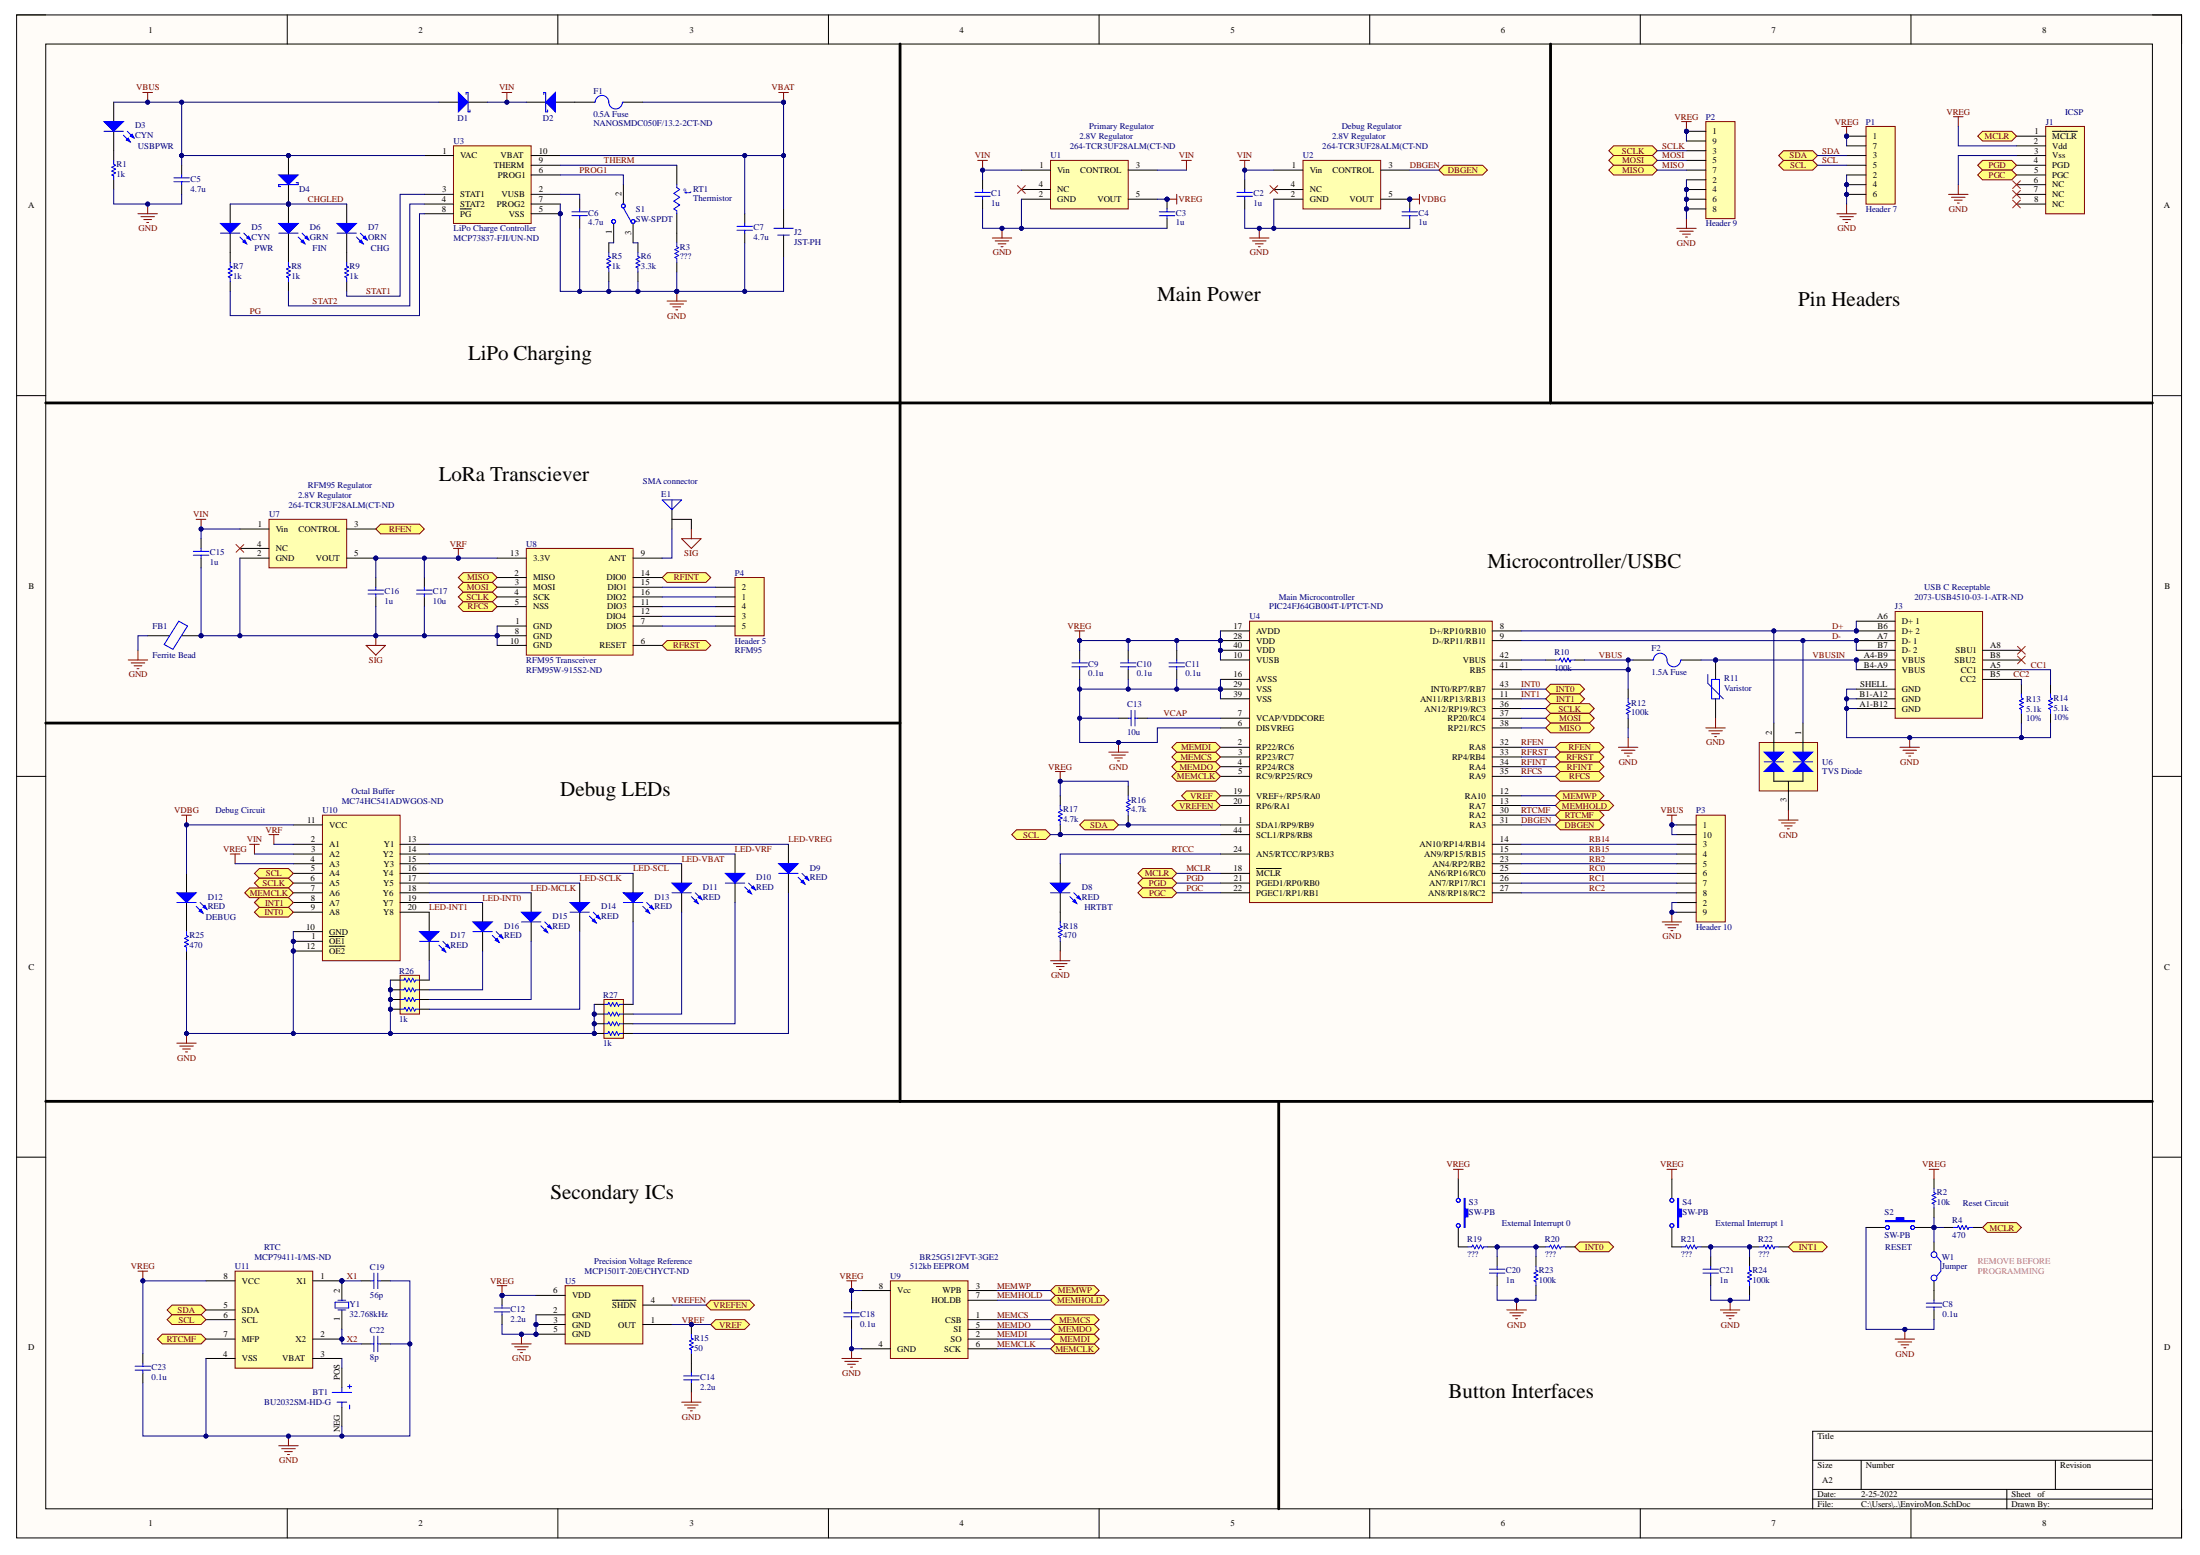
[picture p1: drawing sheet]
# Altium project EnviroMon.PrjPcb
2 sheets, 97 parts. Net scope: flat (ports and power ports of the same name join across sheets).
Board file: EnviroMon.PcbDoc
Sheets:
  EnviroMon.SchDoc
  enviromon-blockdiagram.SchDoc

## Sheet EnviroMon.SchDoc: Sensor Backplane
size A2; Author: Edward Kneller; DrawnBy: Edward Kneller; Revision: rev01; SheetNumber: 1; SheetTotal: 2

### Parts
BT1  BU2032SM-HD-G  [BAT_BU2032SM-HD-G]
C1  value 1u  [0805]  (hidden comment: Cap)
C2  value 1u  [0805]  (hidden comment: Cap)
C3  value 1u  [0805]  (hidden comment: Cap)
C4  value 1u  [0805]  (hidden comment: Cap)
C5  value 4.7u  [0805]  (hidden comment: Cap)
C6  value 4.7u  [0805]  (hidden comment: Cap)
C7  value 4.7u  [0805]  (hidden comment: Cap)
C8  value 0.1u  [0805]  (hidden comment: Cap)
C9  value 0.1u  [0805]  (hidden comment: Cap)
C10  value 0.1u  [0805]  (hidden comment: Cap)
C11  value 0.1u  [0805]  (hidden comment: Cap)
C12  value 2.2u  [0805]  (hidden comment: Cap)
C13  value 10u  [0805]  (hidden comment: Cap)
C14  value 2.2u  [0805]  (hidden comment: Cap)
C15  value 1u  [0805]  (hidden comment: Cap)
C16  value 1u  [0805]  (hidden comment: Cap)
C17  value 10u  [0805]  (hidden comment: Cap)
C18  value 0.1u  [0805]  (hidden comment: Cap)
C19  value 56p  [0805]  (hidden comment: Cap)
C20  value 1n  [0805]  (hidden comment: Cap)
C21  value 1n  [0805]  (hidden comment: Cap)
C22  value 8p  [0805]  (hidden comment: Cap)
C23  value 0.1u  [0805]  (hidden comment: Cap)
D1  Schottky Diode  [DIODE SOD323]  (value not drawn)
D2  Schottky Diode  [DIODE SOD323]  (value not drawn)
D3  CYN  [LED PLCC2]
D4  Schottky Diode  [DIODE SOD323]  (value not drawn)
D5  CYN  [LED PLCC2]
D6  GRN  [LED PLCC2]
D7  ORN  [LED PLCC2]
D8  RED  [LED PLCC2]
D9  RED  [LED PLCC2]
D10  RED  [LED PLCC2]
D11  RED  [LED PLCC2]
D12  RED  [LED PLCC2]
D13  RED  [LED PLCC2]
D14  RED  [LED PLCC2]
D15  RED  [LED PLCC2]
D16  RED  [LED PLCC2]
D17  RED  [LED PLCC2]
E1  SMA connector  [SMA]
F1  0.5A Fuse  Supplier Part Number 1: NANOSMDC050F/13.2-2CT-ND  [1206]
F2  1.5A Fuse  [1206]
FB1  Ferrite Bead  [1206]
J1  ICSP  [HDR1X6]
J2  JST-PH  [JST-PH]
J3  USB C Receptable  Supplier Part Number 1: 2073-USB4510-03-1-ATR-ND  [USB4510-03-1-A]
P1  Header 7  [HDR1X7]
P2  Header 9  [HDR1X9]
P3  Header 10  [HDR1X10]
P4  Header 5  [HDR1X5]
R1  value 1k  [0805]  (hidden comment: Res1)
R2  value 10k  [0805]  (hidden comment: Res1)
R3  value ???  [0805]  (hidden comment: Res1)
R4  value 470  [0805]  (hidden comment: Res1)
R5  value 1k  [0805]  (hidden comment: Res1)
R6  value 3.3k  [0805]  (hidden comment: Res1)
R7  value 1k  [0805]  (hidden comment: Res1)
R8  value 1k  [0805]  (hidden comment: Res1)
R9  value 1k  [0805]  (hidden comment: Res1)
R10  value 100k  [0805]  (hidden comment: Res1)
R11  Varistor  [0603]
R12  value 100k  [0805]  (hidden comment: Res1)
R13  value 5.1k  Tolerance: 10%  [0805]  (hidden comment: Res1)
R14  value 5.1k  Tolerance: 10%  [0805]  (hidden comment: Res1)
R15  value 50  [0805]  (hidden comment: Res1)
R16  value 4.7k  [0805]  (hidden comment: Res1)
R17  value 4.7k  [0805]  (hidden comment: Res1)
R18  value 470  [0805]  (hidden comment: Res1)
R19  value ???  [0805]  (hidden comment: Res1)
R20  value ???  [0805]  (hidden comment: Res1)
R21  value ???  [0805]  (hidden comment: Res1)
R22  value ???  [0805]  (hidden comment: Res1)
R23  value 100k  [0805]  (hidden comment: Res1)
R24  value 100k  [0805]  (hidden comment: Res1)
R25  value 470  [0805]  (hidden comment: Res1)
R26  value 1k  [1206 ARRAY]  (hidden comment: Res1)
R27  value 1k  [1206 ARRAY]  (hidden comment: Res1)
RT1  Thermistor  [HDR1X2]
S1  SW-SPDT  [HDR1X3]
S2  SW-PB  [SM KT SWITCH]
S3  SW-PB  [SM KT SWITCH]
S4  SW-PB  [SM KT SWITCH]
U1  2.8V Regulator  Supplier Part Number 1: 264-TCR3UF28ALM(CT-ND  [REGULATOR SOT25(3?)]
U2  2.8V Regulator  Supplier Part Number 1: 264-TCR3UF28ALM(CT-ND  [REGULATOR SOT25(3?)]
U3  LiPo Charge Controller  Supplier Part Number 1: MCP73837-FJI/UN-ND  [LIPO MSOP]
U4  Main Microcontroller  Supplier Part Number 1: PIC24FJ64GB004T-I/PTCT-ND  [PIC24FJ64GB004T-I/PT]
U5  Precision Voltage Reference  Supplier Part Number 1: MCP1501T-20E/CHYCT-ND  [VREF SOT23-6]
U6  TVS Diode  [TVS SOT23-3]
U7  2.8V Regulator  Supplier Part Number 1: 264-TCR3UF28ALM(CT-ND  [REGULATOR SOT25(3?)]
U8  RFM95 Transceiver  Supplier Part Number 1: RFM95W-915S2-ND  [RFM95]
U9  512kb EEPROM  [EEPROM 8TSSOP]
U10  Octal Buffer  Supplier Part Number 1: MC74HC541ADWGOS-ND  [OCTAL BUFFER SOIC]
U11  RTC  Supplier Part Number 1: MCP79411-I/MS-ND  [RTC 8MSOP]
W1  Jumper  [HDR1X2]
Y1  32.768kHz  [CRYSTAL]

### Ports
DBGEN (bidir), INT0 (bidir), INT1 (bidir), MCLR (bidir), MEMCLK (bidir), MEMCS (bidir), MEMDI (bidir), MEMDO (bidir), MEMHOLD (bidir), MEMWP (bidir), MISO (bidir), MOSI (bidir), PGC (bidir), PGD (bidir), RFCS (bidir), RFEN (bidir), RFINT (bidir), RFRST (bidir), RTCMF (bidir), SCL (bidir), SCLK (bidir), SDA (bidir), VREF (bidir), VREFEN (bidir)

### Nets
GND: BT1.NEG C1.1 C2.1 C3.1 C4.1 C5.1 C6.1 C7.1 C8.1 C9.2 C10.2 C11.1 C12.2 C13.1 C14.2 C18.1 C19.1 C20.2 C21.2 C22.1 C23.1 FB1.1 J1.3(Vss) J2.2(-) J3.A1-B12(GND) J3.B1-A12(GND) J3.SHELL(GND) P1.2 P1.4 P1.6 P2.2 P2.4 P2.6 P2.8 P3.2 P3.9 R1.2 R3.1 R5.2 R6.2 R11.2 R12.2 R13.2 R14.1 R18.1 R23.2 R24.2 R25.1 R26.1 R26.2 R26.3 R26.4 R27.1 R27.2 R27.3 R27.4 S2.1-2 U1.2(GND) U2.2(GND) U3.5(VSS) U3.7(PROG2) U4.6(DISVREG) U4.16(AVSS) U4.29(VSS) U4.39(VSS) U5.2(GND) U5.3(GND) U5.5(GND) U6.3(GND) U9.4(GND) U10.1(~{OE1}) U10.10(GND) U10.12(~{OE2}) U11.4(VSS)
SIG: C15.1 C16.1 C17.1 E1.GND FB1.2 U7.2(GND) U8.1(GND) U8.8(GND) U8.10(GND)
VBAT: C7.2 F1.1 J2.1(+) U3.10(VBAT)
VBUS: C5.2 D1.2(A) D3.1(A) D4.2(A) F2.1 P3.1 P3.10 R10.2 R12.1 U3.1(VAC) U4.41(RB5)
VDBG: C4.2 D12.1(A) U2.5(VOUT) U10.11(VCC)
VIN: C1.2 C2.2 C15.2 D1.1(K) D2.1(K) U1.1(Vin) U1.3(CONTROL) U2.1(Vin) U7.1(Vin) U10.3(A2)
VREG: C3.2 C9.1 C10.1 C11.2 C12.1 C18.2 C23.2 J1.2(Vdd) P1.1 P1.7 P2.1 P2.9 R2.2 R16.1 R17.1 S3.1-2 S4.1-2 U1.5(VOUT) U4.10(VUSB) U4.17(AVDD) U4.28(VDD) U4.40(VDD) U5.6(VDD) U9.8(Vcc) U10.4(A3) U11.8(VCC)
VRF: C16.2 C17.2 U7.5(VOUT) U8.13(3.3V) U10.2(A1)
CC1: J3.A5(CC1) R14.2
CC2: J3.B5(CC2) R13.1
CHGLED: D4.1(K) D5.1(A) D6.1(A) D7.1(A)
D+: J3.A6(D+_1) J3.B6(D+_2) U4.8(D+/RP10/RB10) U6.2
D-: J3.A7(D-_1) J3.B7(D-_2) U4.9(D-/RP11/RB11) U6.1
DBGEN: U2.3(CONTROL) U4.31(RA3) ; port DBGEN
INT0: R20.2 U4.43(INT0/RP7/RB7) U10.9(A8) ; port INT0
INT1: R22.1 U4.11(AN11/RP13/RB13) U10.8(A7) ; port INT1
LED-INT0: D16.1(A) U10.19(Y7)
LED-INT1: D17.1(A) U10.20(Y8)
LED-MCLK: D15.1(A) U10.18(Y6)
LED-SCL: D13.1(A) U10.16(Y4)
LED-SCLK: D14.1(A) U10.17(Y5)
LED-VBAT: D11.1(A) U10.15(Y3)
LED-VREG: D9.1(A) U10.13(Y1)
LED-VRF: D10.1(A) U10.14(Y2)
MCLR: J1.1(~{MCLR}) R4.1 U4.18(~{MCLR}) ; port MCLR
MEMCLK: U4.5(RC9/RP25/RC9) U9.6(SCK) U10.7(A6) ; port MEMCLK
MEMCS: U4.3(RP23/RC7) U9.1(CSB) ; port MEMCS
MEMDI: U4.2(RP22/RC6) U9.2(SO) ; port MEMDI
MEMDO: U4.4(RP24/RC8) U9.5(SI) ; port MEMDO
MEMHOLD: U4.13(RA7) U9.7(HOLDB) ; port MEMHOLD
MEMWP: U4.12(RA10) U9.3(WPB) ; port MEMWP
MISO: P2.7 U4.38(RP21/RC5) U8.2(MISO) ; port MISO
MOSI: P2.5 U4.37(RP20/RC4) U8.3(MOSI) ; port MOSI
PG: R7.1 U3.8(~{PG})
PGC: J1.5(PGC) U4.22(PGEC1/RP1/RB1) ; port PGC
PGD: J1.4(PGD) U4.21(PGED1/RP0/RB0) ; port PGD
PROG1: S1.2 U3.6(PROG1)
RB2: P3.5 U4.23(AN4/RP2/RB2)
RB14: P3.3 U4.14(AN10/RP14/RB14)
RB15: P3.4 U4.15(AN9/RP15/RB15)
RC0: P3.6 U4.25(AN6/RP16/RC0)
RC1: P3.7 U4.26(AN7/RP17/RC1)
RC2: P3.8 U4.27(AN8/RP18/RC2)
RFCS: U4.35(RA9) U8.5(NSS) ; port RFCS
RFEN: U4.32(RA8) U7.3(CONTROL) ; port RFEN
RFINT: U4.34(RA4) U8.14(DIO0) ; port RFINT
RFRST: U4.33(RP4/RB4) U8.6(RESET) ; port RFRST
RTCC: D8.1(A) U4.24(AN5/RTCC/RP3/RB3)
RTCMF: U4.30(RA2) U11.7(MFP) ; port RTCMF
SCL: P1.5 R17.2 U4.44(SCL1/RP8/RB8) U10.5(A4) U11.6(SCL) ; port SCL
SCLK: P2.3 U4.36(AN12/RP19/RC3) U8.4(SCK) U10.6(A5) ; port SCLK
SDA: P1.3 R16.2 U4.1(SDA1/RP9/RB9) U11.5(SDA) ; port SDA
STAT1: R9.1 U3.3(STAT1)
STAT2: R8.1 U3.4(STAT2)
THERM: RT1.1 U3.9(THERM)
VBUSIN: F2.2 J3.A4-B9(VBUS) J3.B4-A9(VBUS) R11.1
VCAP: C13.2 U4.7(VCAP/VDDCORE)
VREF: R15.2 U4.19(VREF+/RP5/RA0) U5.1(OUT) ; port VREF
VREFEN: U4.20(RP6/RA1) U5.4(~{SHDN}) ; port VREFEN
X1: C19.2 U11.1(X1) Y1.2(OSC2)
X2: C22.2 U11.2(X2) Y1.1(OSC1)
NetBT1_POS: BT1.POS U11.3(VBAT)
NetC6_2: C6.2 U3.2(VUSB)
NetC8_2: C8.2 W1.2(C2)
NetC14_1: C14.1 R15.1
NetC20_1: C20.1 R19.1 R20.1 R23.1
NetC21_1: C21.1 R21.1 R22.2 R24.1
NetD2_2: D2.2(A) F1.2
NetD3_2: D3.2(K) R1.1
NetD5_2: D5.2(K) R7.2
NetD6_2: D6.2(K) R8.2
NetD7_2: D7.2(K) R9.2
NetD8_2: D8.2(K) R18.2
NetD9_2: D9.2(K) R27.8
NetD10_2: D10.2(K) R27.7
NetD11_2: D11.2(K) R27.6
NetD12_2: D12.2(K) R25.2
NetD13_2: D13.2(K) R27.5
NetD14_2: D14.2(K) R26.8
NetD15_2: D15.2(K) R26.7
NetD16_2: D16.2(K) R26.6
NetD17_2: D17.2(K) R26.5
NetE1_ANT: E1.ANT U8.9(ANT)
NetP4_1: P4.1 U8.16(DIO2)
NetP4_2: P4.2 U8.15(DIO1)
NetP4_3: P4.3 U8.12(DIO4)
NetP4_4: P4.4 U8.11(DIO3)
NetP4_5: P4.5 U8.7(DIO5)
NetR2_1: R2.1 R4.2 S2.3-4 W1.1(C1)
NetR3_2: R3.2 RT1.2
NetR5_1: R5.1 S1.1
NetR6_1: R6.1 S1.3
NetR10_1: R10.1 U4.42(VBUS)
NetR19_2: R19.2 S3.3-4
NetR21_2: R21.2 S4.3-4

Not connected (* = marked no-connect by the designer): J1 6(NC)* 7(NC)* 8(NC)*; J3 A8(SBU1)* B8(SBU2)*; U1 4(NC)*; U2 4(NC)*; U7 4(NC)*

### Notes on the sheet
- USBPWR
- Primary Regulator
- Debug Regulator
- PWR
- FIN
- CHG
- LiPo Charging
- Main Power
- Pin Headers
- RFM95 Regulator
- LoRa Transciever
- Microcontroller/USBC
- (near P4) RFM95
- Debug Circuit
- Debug LEDs
- DEBUG
- HRTBT
- Tactile Interfaces
- Support ICs
- External Interrupt 0
- External Interrupt 1
- Reset Circuit
- (near S2) RESET
- REMOVE BEFORE
- PROGRAMMING

## Sheet enviromon-blockdiagram.SchDoc: Block Diagram
size A4; Date: 02/24/22; Author: Edward Kneller; SheetNumber: 2; SheetTotal: 2

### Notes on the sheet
- Plug Status
- S1
- Charge Level
- Switch
- U3
- Charge Controller
- VBUS
- J3
- USB C Port
- 1.5A fused
- LED
- D3
- Misc Data
- Interrupt 0
- BT1
- 300mA / 1A
- Power - Cyan
- J2
- 0.5A fused
- U1
- Always Active
- S3
- Interrupt 1
- Button
- Coin Cell Battery
- Y1
- D5
- Charging - Orange
- VBAT
- LiPo Battery
- VIN
- Primary 2.8v Regulator
- VREG
- S4
- Reset
- Backup Power
- 32.768kHz Crystal
- Charge Status
- D7
- Complete - Green
- RT1
- Thermistor
- U7
- RFM95 2.8v Regulator
- S2
- U11
- RTC
- Timing
- D6
- Battery Temp Monitor
- U8
- VRF
- Enable
- U4
- Date/Time
- I2C
- J1
- U2
- Debug 2.8v Regulator
- Antenna
- Ground plane coupled with ferrite bead
- LoRa Transciever
- Samples
- Main SPI
- Microcontroller
- Pulse on wake
- Programming
- Heartbeat
- ICSP Header
- U10
- VDBG
- U9
- D8
- Buffer
- Debug Enable Status
- D12
- Readings
- Mem SPI
- EEPROM
- Primary Regulator
- Status Signals
- Main SPI Clock
- VREF
- Pins 14, 15, 23, 25, 26, 27
- D10
- D9
- RF Regulator
- Memory SPI Clock
- D14
- D15
- U5
- Voltage Reference
- Pin Headers
- D11
- Battery
- D16
- For external sensors
- D13
- I2C Clock
- D17
